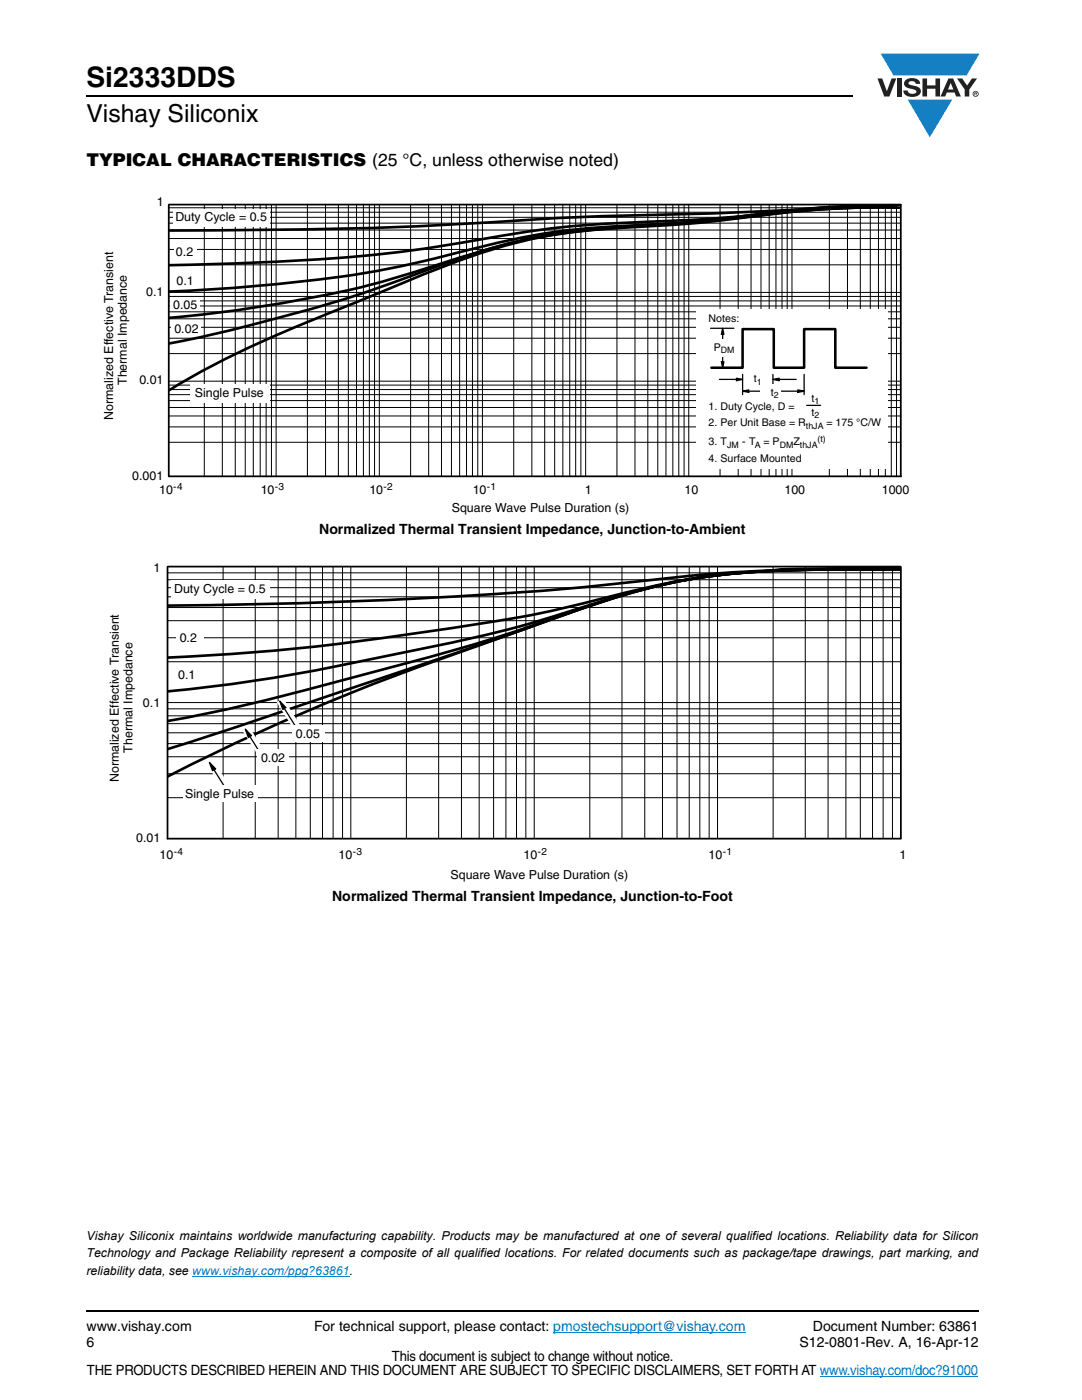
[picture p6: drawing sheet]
<svg xmlns="http://www.w3.org/2000/svg" width="216mm" height="279mm" viewBox="0 0 216 279" stroke-linecap="round" stroke-linejoin="round" font-family="sans-serif">
<path d="M17.1 18.9h.2v.3h-.2zM17.1 261.5h.2v.4h-.2z" fill="#000"/>
<path d="M17.3 19.1h152.9M17.3 261.7h178.1" fill="none" stroke="#000" stroke-width=".36"/>
<path d="M163.6 274.6h31.5" fill="none" stroke="#007ec4" stroke-width=".2"/>
<path d="M175.1 10.7h20.4v16.7h-20.4z" fill="#fff"/>
<g fill="#147fc3">
<path d="M175.7 10.7h19.7l-2.5 4.4h-1.1h-13.5z"/>
<path d="M181.1 19.9h8.9l-4.5 7.5z"/>
</g>
<g fill="#231f20">
<path d="M175.1 15.7h.9l1 2.5 .9-2.5h.9l-1.3 3.6h-1.1z"/>
<path d="M179 15.7h.9v3.6h-.9z"/>
<path d="M180.7 16a2.1 2.1 0 0 1 2.8 .3l.1 .4h-.9a.79 .79 0 0 0-.7-.5 .79 .79 0 0 0-.7 .4l.2 .3 1 .2a1.08 1.08 0 0 1 1.2 1.1 1.08 1.08 0 0 1-1.1 1.1 1.73 1.73 0 0 1-2.3-1.2h.8a.96 .96 0 0 0 .8 .6 .96 .96 0 0 0 1-.4 1.31 1.31 0 0 0-1.3-.6 1.03 1.03 0 0 1-1-.6 1.03 1.03 0 0 1 .1-1.1z"/>
<path d="M184.1 15.7h.9v1.3h1.7v-1.3h.9v3.6h-.9v-1.6h-1.7v1.6h-.9z"/>
<path d="M191 15.7h1l1 1.4 .9-1.4h1.1l-1.6 2.2v1.4h-.9v-1.4z"/>
<path d="M189.7 16.5l.5 1.4h-1zM189.2 15.7l-1.5 3.6h.9l.3-.8h1.6l.3 .8h.9l-1.5-3.6z"/>
<path d="M194.2 18.7a.46 .46 0 0 1 .9 0 .46 .46 0 0 1-.9 0zM194.1 18.7a.6 .6 0 0 0 1.2 0 .6 .6 0 0 0-1.2 0z"/>
<path d="M194.6 18.5h.2v.2h-.2zM194.4 18.4v.7h.2v-.3l.4 .3-.2-.3 .1-.2v-.2z"/>
</g>
<path d="M38.4 254.7h31.3M110.4 265.9h38.4" fill="none" stroke="#007ec4" stroke-width=".2"/>
<path d="M20.4 39h161.1v63.8h-161.1z" fill="#fff"/>
<g fill="none" stroke="#000" stroke-width=".2">
<path d="M33.8 59.2h145.8M33.8 58.4h145.8M33.8 52.9h145.8M33.8 49.8h145.8M33.8 47.6h145.8M33.8 45.9h145.8M33.8 44.5h145.8M33.8 43.4h145.8M33.8 42.4h145.8M33.8 41.5h145.8M40.8 41v54.1M44.4 41v54.1"/>
<path d="M46.9 41v54.1M48.9 41v54.1M50.5 41v54.1M51.9 41v54.1M53.1 41v54.1M54.2 41v54.1M55.1 41v54.1M61.3 41v54.1M65 41v54.1M67.5 41v54.1M69.5 41v54.1M71.1 41v54.1"/>
<path d="M72.5 41v54.1M73.7 41v54.1M74.7 41v54.1M75.7 41v54.1M81.9 41v54.1M85.5 41v54.1M88.1 41v54.1M90.1 41v54.1M91.7 41v54.1M93.1 41v54.1M94.3 41v54.1M95.3 41v54.1"/>
<path d="M96.3 41v54.1M102.5 41v54.1M106.1 41v54.1M108.7 41v54.1M110.7 41v54.1M112.3 41v54.1M113.7 41v54.1M114.9 41v54.1M115.9 41v54.1M116.9 41v54.1M123.1 41v54.1M126.7 41v54.1"/>
<path d="M129.3 41v54.1M131.3 41v54.1M132.9 41v54.1M134.3 41v54.1M135.4 41v54.1M136.5 41v54.1M137.4 41v54.1M143.7 41v54.1M147.3 41v54.1M149.9 41v54.1M151.8 41v54.1M153.5 41v54.1"/>
<path d="M154.8 41v54.1M156 41v54.1M157.1 41v54.1M158 41v54.1M165.5 40.9v54.2M169.1 40.9v54.2M171.7 40.9v54.2M173.7 40.9v54.2M175.3 40.9v54.2M176.7 40.9v54.2M177.8 40.9v54.2M178.9 40.9v54.2"/>
<path d="M33.8 70.6h145.8M33.8 67.5h145.8M33.8 65.3h145.8M33.8 63.6h145.8M33.8 62.2h145.8M33.8 61.1h145.8M33.8 60h145.8M33.8 76.1h145.8M33.8 79.9h145.8M33.8 78.8h145.8M33.8 77.7h145.8M33.8 76.9h145.8"/>
<path d="M33.8 88.3h145.8M33.8 85.2h145.8M33.8 83h145.8M33.8 81.3h145.8"/>
</g>
<path d="M33.7 52.9a426.7 426.7 0 0 0 50.7-3.2l4.2-.7a307.7 307.7 0 0 1 28.8-4.1l3.7-.3a467.2 467.2 0 0 0 39.1-2.6l8.2-.5 11-.2a225.1 225.1 0 0 0-33.2 2.3l-8.2 .7-9.8 .6a149.3 149.3 0 0 0-38.3 5.9 202.5 202.5 0 0 1-37.1 6.1l-9.5 .8-9.5 .5M179.4 41.4a203 203 0 0 0-34.1 2.4 403.1 403.1 0 0 1-25.7 2 115.1 115.1 0 0 0-29.5 6.1 227.7 227.7 0 0 1-50.7 11l-5.6 .5M179.4 41.5a128.9 128.9 0 0 0-27.2 1.2l-2.3 .3a341.6 341.6 0 0 1-29.1 2.6 107.9 107.9 0 0 0-32.6 7.2 334 334 0 0 1-53.2 15.5l-1.2 .2M179.6 41.3a1059.3 1059.3 0 0 0-39.4 1.3l-2 .1a742.7 742.7 0 0 0-47.1 2.1 1133.2 1133.2 0 0 1-57.3 1.2M179.7 40.9a210.1 210.1 0 0 0-34.5 2.7l-7.4 .8-9.9 .7a121 121 0 0 0-29.9 4.7 344.7 344.7 0 0 0-27.1 10.6 257.3 257.3 0 0 0-33.7 15.4l-3.5 2.1" fill="none" stroke="#000" stroke-width=".53"/>
<g fill="#fff">
<path d="M34.8 48.7h4.5v2.9h-4.5z"/>
<path d="M34.6 41.6h19.2v3.6h-19.2z"/>
<path d="M38.1 76.6h15.8v3.7h-15.8z"/>
<path d="M34.2 64.7h5.9v1.6h-5.9z"/>
<path d="M33.9 59.5h6v2.6h-6z"/>
<path d="M139 61.7h38.2v31.8h-38.2z"/>
</g>
<path d="M141.8 65.5h4.6M143.5 75.7h3.8M146.9 75.5l1.3 .2-1.3 .3zM148.2 74.7v4M148.2 78.1l1.2-.3v.5zM149 78.1h3.8M154.2 74.7v2M154.2 75.7l1.3-.2v.5zM155.1 75.7h3.8M155.8 78.1h3.8M159.2 77.8l1.3 .3-1.3 .2zM160.5 74.7v4" fill="none" stroke="#000" stroke-width=".25"/>
<path d="M146.9 75.5l1.3 .2-1.3 .3zM148.2 78.1l1.2-.3v.5zM154.2 75.7l1.3-.2v.5zM159.2 77.8l1.3 .3-1.3 .2z" fill="#000"/>
<g fill="#fff">
<path d="M148.7 74h4.1v2.6h-4.1z"/>
<path d="M151.7 76.7h4.1v2.6h-4.1z"/>
</g>
<path d="M143.9 72.2h.6l-.3 1.2zM144.2 65.5l.3 1.2h-.6z" fill="#000"/>
<path d="M143.9 72.2h.6l-.3 1.2zM144.2 65.5l.3 1.2h-.6zM144.2 66.4v6.1" fill="none" stroke="#000" stroke-width=".25"/>
<path d="M140.7 67.7h6.6v3.4h-6.6z" fill="#fff"/>
<path d="M142 73.4h6.2v-7.7h6.2v7.7h6.1v-7.7h6.2v7.7h6.2" fill="none" stroke="#000" stroke-width=".51"/>
<path d="M161 80.9h2.7" fill="none" stroke="#000" stroke-width=".25"/>
<path d="M33.7 40.9v54.2h146.1M33.7 40.8h146v54.3" fill="none" stroke="#000" stroke-width=".35"/>
<path d="M21.6 112.1h159.3v64h-159.3z" fill="#fff"/>
<path d="M177.9 113l-1.4 .6a295.6 295.6 0 0 0-32.9 1.1 137.6 137.6 0 0 0-28.7 6.9 295.5 295.5 0 0 1-38 9.4 353.8 353.8 0 0 1-43.5 7M179.7 113.1h-11l-2.6 .5a152.1 152.1 0 0 0-33.8 3.1 245.6 245.6 0 0 0-26.4 8.3 613.5 613.5 0 0 1-41.3 11.7 351.2 351.2 0 0 1-31.2 7.2M179.7 113.6a396.8 396.8 0 0 0-44.1 1.5l-1.9 .2a873.3 873.3 0 0 1-91.4 5.5l-8.8 .1M179.7 113.4h-7.1a222.2 222.2 0 0 0-26.7 1.1 121.6 121.6 0 0 0-31.1 7.4l-26.1 9.2-41.8 14.1-13.4 4.3M33.5 131.2a473.6 473.6 0 0 0 56.8-5.9 242.7 242.7 0 0 0 34-6.9 145.5 145.5 0 0 1 38.9-4.7l16.5-.1a382 382 0 0 0-32.9 .8 124.1 124.1 0 0 0-33 7.8l-11.4 4.2a565 565 0 0 0-48 18.5l-11.5 5.3-9.4 4.7" fill="none" stroke="#000" stroke-width=".53"/>
<g fill="none" stroke="#000" stroke-width=".2">
<path d="M33.4 114.3h146.3M33.4 117.3h146.3M33.4 115.7h146.3M33.4 119.1h146.3M44.5 113.2v54.2M50.9 113.2v54.2M55.5 113.2v54.2M59 113.2v54.2M61.9 113.2v54.2M64.4 113.2v54.2M66.5 113.2v54.2M68.4 113.2v54.2"/>
<path d="M70 113.2v54.2M81.1 113.2v54.2M87.5 113.2v54.2M92.1 113.2v54.2M95.6 113.2v54.2M98.5 113.2v54.2M100.9 113.2v54.2M103.1 113.2v54.2M104.9 113.2v54.2M106.6 113.2v54.2M117.7 113.2v54.2M124.1 113.2v54.2"/>
<path d="M128.7 113.2v54.2M132.2 113.2v54.2M135.1 113.2v54.2M137.5 113.2v54.2M139.6 113.2v54.2M141.5 113.2v54.2M143.2 113.2v54.2M154.3 113.2v54.2M160.7 113.2v54.2M165.2 113.2v54.2M168.8 113.2v54.2M171.7 113.2v54.2"/>
<path d="M174.1 113.2v54.2M176.2 113.2v54.2M178.1 113.2v54.2M33.4 132.1h146.3M33.4 127.3h146.3M33.4 123.9h146.3M33.4 121.2h146.3M33.4 159.2h146.3M33.4 154.4h146.3M33.4 151h146.3M33.4 148.4h146.3M33.4 146.2h146.3"/>
<path d="M33.4 144.4h146.3M33.4 142.9h146.3M33.4 141.5h146.3M33.4 140.2h146.3"/>
</g>
<g fill="#fff">
<path d="M35.1 125.6h5.5v3.3h-5.5z"/>
<path d="M34.2 115.9h19.6v3.6h-19.6z"/>
</g>
<path d="M41.2 152.4l1.3-.8 3.9 6.2-1.3 .8z" fill-rule="evenodd" fill="#fff"/>
<path d="M41.8 152.2l1.2 1.2-.6 .4z" fill="#000"/>
<path d="M41.8 152.2l1.2 1.2-.6 .4zM42.7 153.6l2.7 4.4" fill="none" stroke="#000" stroke-width=".25"/>
<path d="M36.5 156.8h14.8v3.3h-14.8z" fill="#fff"/>
<path d="M48.3 145.7l1.3-.8 4 6.3-1.3 .8z" fill-rule="evenodd" fill="#fff"/>
<path d="M48.9 145.5l1.3 1.3-.6 .4z" fill="#000"/>
<path d="M48.9 145.5l1.3 1.3-.6 .4zM49.8 146.9l2.8 4.5" fill="none" stroke="#000" stroke-width=".25"/>
<path d="M51.3 149.5h6.3v3.2h-6.3z" fill="#fff"/>
<path d="M55.2 140.1l1.3-.8 3.9 6.3-1.3 .8z" fill-rule="evenodd" fill="#fff"/>
<path d="M55.8 139.9l1.2 1.3-.6 .4z" fill="#000"/>
<path d="M55.8 139.9l1.2 1.3-.6 .4zM56.7 141.3l2.8 4.5" fill="none" stroke="#000" stroke-width=".25"/>
<path d="M58.3 144.8h6.4v3.2h-6.4z" fill="#fff"/>
<path d="M33.4 113.2v54.2h146.3M33.4 113.1h146.3M179.8 113.2v54.2" fill="none" stroke="#000" stroke-width=".35"/>
<text font-size="5.6" x="17.3" y="17.4">Si2333DDS</text>
<text font-size="4.9" x="17.3" y="24.4">Vishay Siliconix</text>
<text font-size="3.5" x="17.3" y="33">TYPICAL CHARACTERISTICS (25 °C, unless otherwise noted)</text>
<g font-size="2.8">
<text x="63.7" y="106.6">Normalized Thermal Transient Impedance, Junction-to-Ambient</text>
<text x="66.3" y="179.8">Normalized Thermal Transient Impedance, Junction-to-Foot</text>
<text x="17.3" y="265.6">www.vishay.com</text>
<text x="17.3" y="268.8">6</text>
<text x="62.7" y="265.7">For technical support, please contact: pmostechsupport@vishay.com</text>
<text x="159.5" y="268.8">S12-0801-Rev. A, 16-Apr-12</text>
<text x="162.2" y="265.6">Document Number: 63861</text>
<text x="17.4" y="274.4">THE PRODUCTS DESCRIBED HEREIN AND THIS DOCUMENT ARE SUBJECT TO SPECIFIC DISCLAIMERS, SET FORTH AT www.vishay.com/doc?91000</text>
<text x="78.2" y="271.6">This document is subject to change without notice.</text>
</g>
<g font-size="2.5">
<text x="31.3" y="41.1">1</text>
<text x="35" y="44.2">Duty Cycle = 0.5</text>
<text x="35.1" y="51.2">0.2</text>
<text x="29.2" y="59">0.1</text>
<text x="35.2" y="56.8">0.1</text>
<text x="34.5" y="61.7">0.05</text>
<text x="34.8" y="66.4">0.02</text>
<text x="25.3" y="76.8" transform="rotate(-90 25.3 76.8)">Thermal Impedance</text>
<text x="27.8" y="76.6">0.01</text>
<text x="22.6" y="83.8" transform="rotate(-90 22.6 83.8)">Normalized Effective Transient</text>
<text x="38.9" y="79.1">Single Pu</text>
<text x="49.5" y="79.1">lse</text>
<text x="26.4" y="95.7">0.001</text>
<text x="31.7" y="98.6">10</text>
<text x="52" y="98.6">10</text>
<text x="73.7" y="98.6">10</text>
<text x="94.3" y="98.6">10</text>
<text x="116.7" y="98.6">1</text>
<text x="136.6" y="98.6">10</text>
<text x="156.5" y="98.6">100</text>
<text x="176" y="98.6">1000</text>
<text x="90.1" y="102.2">Square Wave Pulse Duration (s)</text>
<text x="30.7" y="114.2">1</text>
<text x="34.7" y="118.4">Duty Cycle = 0.5</text>
<text x="35.9" y="128.2">0.2</text>
<text x="35.5" y="135.6">0.1</text>
<text x="28.5" y="141">0.1</text>
<text x="59" y="147.3">0.05</text>
<text x="26.4" y="150.2" transform="rotate(-90 26.4 150.2)">Thermal Impedance</text>
<text x="52.1" y="152">0.02</text>
<text x="23.7" y="156.1" transform="rotate(-90 23.7 156.1)">Normalized Effective Transient</text>
<text x="36.9" y="159.3">Single Pulse</text>
<text x="27.2" y="168">0.01</text>
<text x="31.9" y="171.4">10</text>
<text x="67.6" y="171.4">10</text>
<text x="104.5" y="171.4">10</text>
<text x="141.4" y="171.4">10</text>
<text x="179.5" y="171.4">1</text>
<text x="89.9" y="175.5">Square Wave Pulse Duration (s)</text>
<text x="17.3" y="247.4">Vishay Siliconix maintains worldwide manufacturing capability. Products may be manufactured at one of several qualified locations. Reliability data for Silicon</text>
<text x="17.3" y="250.9">Technology and Package Reliability represent a composite of all qualified locations. For related documents such as package/tape drawings, part marking, and</text>
<text x="17.3" y="254.4">reliability data, see www.vishay.com/ppg?63861.</text>
</g>
<g font-size="2.1">
<text x="141.4" y="64.3">Notes:</text>
<text x="142.4" y="70">P</text>
<text x="150.4" y="76.3">t</text>
<text x="141.4" y="81.8">1. Duty Cycle, D =</text>
<text x="153.8" y="79">t</text>
<text x="162" y="80.2">t</text>
<text x="162" y="83">t</text>
<text x="141.4" y="88.9">3. T</text>
<text x="141.4" y="85.1">2. Per Unit Base = R</text>
<text x="148.1" y="88.9">- T</text>
<text x="152.4" y="88.9">= P</text>
<text x="158.3" y="88.9">Z</text>
<text x="164.9" y="85.1">= 175 °C/</text>
<text x="173.8" y="85.1">W</text>
<text x="141.4" y="92.2">4. Surface Mounted</text>
</g>
<g font-size="2">
<text x="34.6" y="97.8">-4</text>
<text x="54.9" y="97.8">-3</text>
<text x="76.5" y="97.8">-2</text>
<text x="97.2" y="97.8">-1</text>
<text x="34.7" y="170.6">-4</text>
<text x="70.4" y="170.6">-3</text>
<text x="107.3" y="170.6">-2</text>
<text x="144.2" y="170.6">-1</text>
</g>
<g font-size="1.8">
<text x="143.9" y="70.4">DM</text>
<text x="151" y="76.8">1</text>
<text x="154.4" y="79.4">2</text>
<text x="162.5" y="80.6">1</text>
<text x="162.5" y="83.5">2</text>
<text x="145.1" y="89.3">JM</text>
<text x="150.6" y="89.3">A</text>
<text x="155.6" y="89.3">DM</text>
<text x="159.6" y="89.3">thJA</text>
<text x="160.8" y="85.6">thJA</text>
<text x="163.1" y="88.2">(t)</text>
</g>
</svg>
